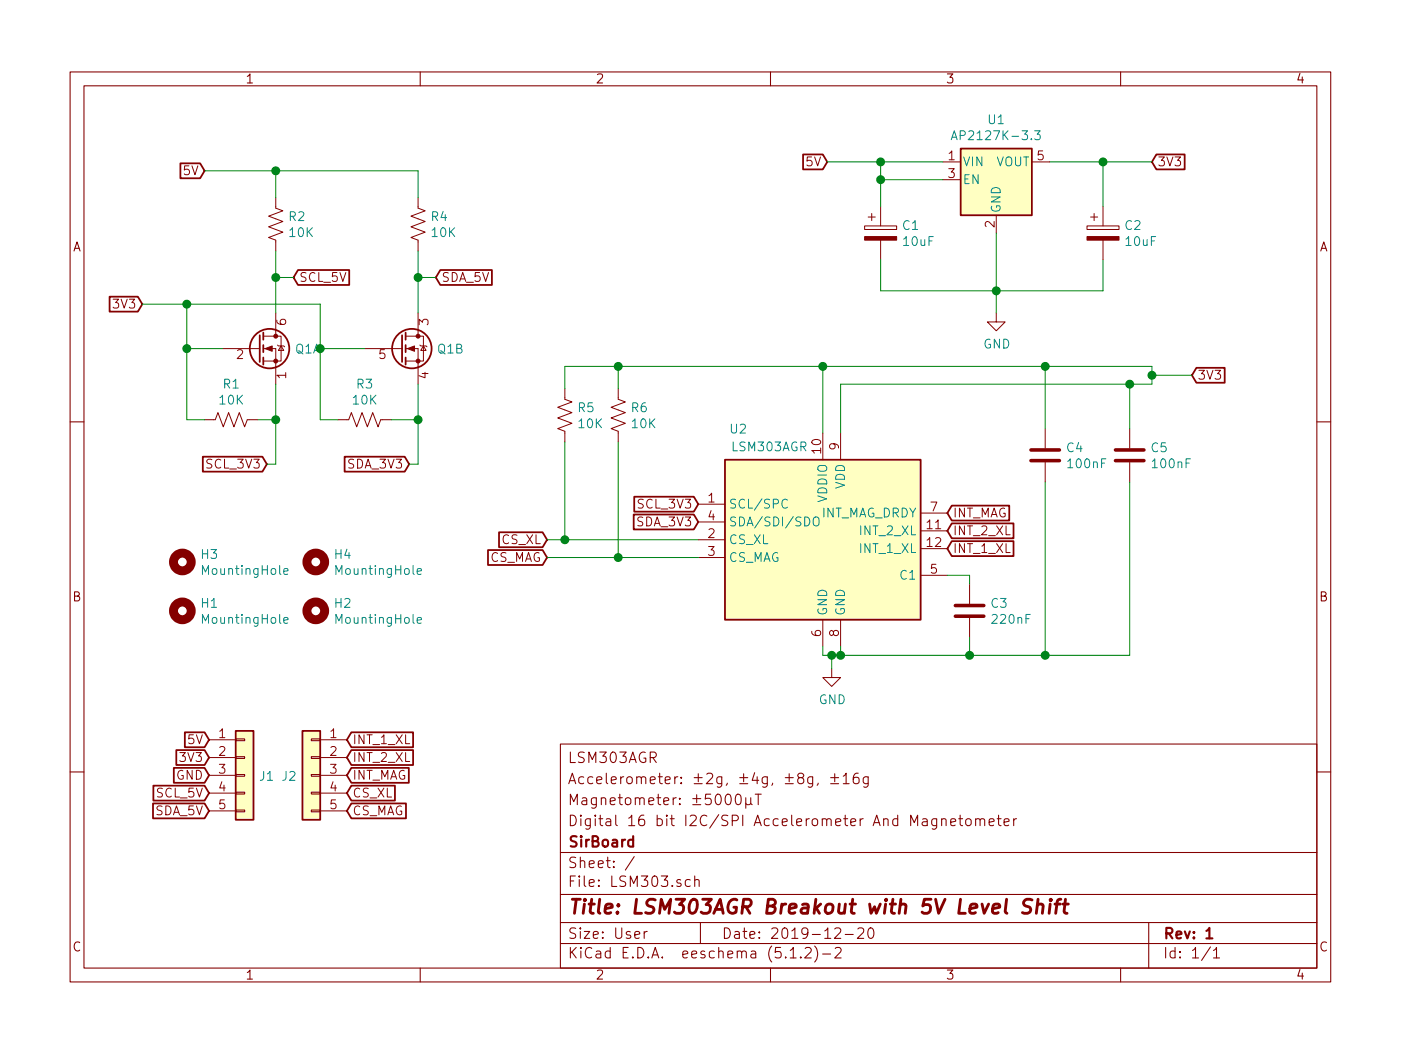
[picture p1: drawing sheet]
EESchema Schematic File Version 4
LIBS:LSM303-cache
EELAYER 29 0
EELAYER END
$Descr User 7874 5906
encoding utf-8
Sheet 1 1
Title "LSM303AGR Breakout with 5V Level Shift"
Date "2019-12-20"
Rev "1"
Comp "SirBoard"
Comment1 "Digital 16 bit I2C/SPI Accelerometer And Magnetometer"
Comment2 "Magnetometer: ±5000µT"
Comment3 "Accelerometer: ±2g, ±4g, ±8g, ±16g "
Comment4 "LSM303AGR"
$EndDescr
$Comp
L Device:CP C1
U 1 1
P 4950 1300
F 0 "C1" H 5068 1345 50  0000 L CNN
F 1 "10uF" H 5068 1255 50  0000 L CNN
F 2 "Capacitor_SMD:C_0805_2012Metric" H 4988 1150 50  0001 C CNN
F 3 "~" H 4950 1300 50  0001 C CNN
F 4 "C99366" H 4950 1300 50  0001 C CNN "Part"
	1    4950 1300
	1    0    0    -1  
$EndComp
$Comp
L Device:CP C2
U 1 1
P 6200 1300
F 0 "C2" H 6318 1345 50  0000 L CNN
F 1 "10uF" H 6318 1255 50  0000 L CNN
F 2 "Capacitor_SMD:C_0805_2012Metric" H 6238 1150 50  0001 C CNN
F 3 "~" H 6200 1300 50  0001 C CNN
F 4 "C99366" H 6200 1300 50  0001 C CNN "part"
	1    6200 1300
	1    0    0    -1  
$EndComp
Wire Wire Line
	4950 1450 4950 1625
Wire Wire Line
	4950 1625 5600 1625
Connection ~ 5600 1625
Wire Wire Line
	5300 900  4950 900 
Wire Wire Line
	4950 900  4950 1000
Wire Wire Line
	4950 1000 5300 1000
Wire Wire Line
	4950 1000 4950 1150
Connection ~ 4950 1000
Wire Wire Line
	5900 900  6200 900 
Wire Wire Line
	6200 900  6200 1150
Text GLabel 4650 900  0    50   Input ~ 0
5V
Wire Wire Line
	4650 900  4950 900 
Connection ~ 4950 900 
Text GLabel 6475 900  2    50   Input ~ 0
3V3
Connection ~ 6200 900 
$Comp
L power:GND #PWR0101
U 1 1
P 5600 1750
F 0 "#PWR0101" H 5600 1500 50  0001 C CNN
F 1 "GND" H 5604 1578 50  0000 C CNN
F 2 "" H 5600 1750 50  0001 C CNN
F 3 "" H 5600 1750 50  0001 C CNN
	1    5600 1750
	1    0    0    -1  
$EndComp
Wire Wire Line
	5600 1750 5600 1625
Text GLabel 6700 2100 2    50   Input ~ 0
3V3
Text GLabel 1150 950  0    50   Input ~ 0
5V
Wire Wire Line
	6200 1625 5600 1625
Wire Wire Line
	6200 1450 6200 1625
$Comp
L Regulator_Linear:AP2127K-3.3 U1
U 1 1
P 5600 1000
F 0 "U1" H 5600 1340 50  0000 C CNN
F 1 "AP2127K-3.3" H 5600 1250 50  0000 C CNN
F 2 "Package_TO_SOT_SMD:SOT-23-5" H 5600 1325 50  0001 C CNN
F 3 "https://www.diodes.com/assets/Datasheets/AP2127.pdf" H 5600 1100 50  0001 C CNN
F 4 "C156285" H 5600 1000 50  0001 C CNN "Part"
	1    5600 1000
	1    0    0    -1  
$EndComp
Wire Wire Line
	5600 1300 5600 1625
$Comp
L Device:Q_DUAL_NMOS_S1G1D2S2G2D1 Q1
U 1 1
P 1450 1950
F 0 "Q1" H 1656 1950 50  0000 L CNN
F 1 "BSS138DW" H 1655 1905 50  0001 L CNN
F 2 "Package_TO_SOT_SMD:SOT-363_SC-70-6" H 1650 1950 50  0001 C CNN
F 3 "~" H 1650 1950 50  0001 C CNN
	1    1450 1950
	1    0    0    -1  
$EndComp
$Comp
L Device:Q_DUAL_NMOS_S1G1D2S2G2D1 Q1
U 2 1
P 2250 1950
F 0 "Q1" H 2455 1950 50  0000 L CNN
F 1 "BSS138DW" H 2455 1905 50  0001 L CNN
F 2 "Package_TO_SOT_SMD:SOT-363_SC-70-6" H 2450 1950 50  0001 C CNN
F 3 "~" H 2450 1950 50  0001 C CNN
	2    2250 1950
	1    0    0    -1  
$EndComp
$Comp
L Device:R_US R2
U 1 1
P 1550 1250
F 0 "R2" H 1618 1295 50  0000 L CNN
F 1 "10K" H 1618 1205 50  0000 L CNN
F 2 "Resistor_SMD:R_0603_1608Metric" V 1590 1240 50  0001 C CNN
F 3 "~" H 1550 1250 50  0001 C CNN
F 4 "C99198" H 1550 1250 50  0001 C CNN "Part"
	1    1550 1250
	1    0    0    -1  
$EndComp
$Comp
L Device:R_US R4
U 1 1
P 2350 1250
F 0 "R4" H 2418 1295 50  0000 L CNN
F 1 "10K" H 2418 1205 50  0000 L CNN
F 2 "Resistor_SMD:R_0603_1608Metric" V 2390 1240 50  0001 C CNN
F 3 "~" H 2350 1250 50  0001 C CNN
F 4 "C99198" H 2350 1250 50  0001 C CNN "Part"
	1    2350 1250
	1    0    0    -1  
$EndComp
$Comp
L Device:R_US R1
U 1 1
P 1300 2350
F 0 "R1" V 1097 2350 50  0000 C CNN
F 1 "10K" V 1187 2350 50  0000 C CNN
F 2 "Resistor_SMD:R_0603_1608Metric" V 1340 2340 50  0001 C CNN
F 3 "~" H 1300 2350 50  0001 C CNN
F 4 "C99198" V 1300 2350 50  0001 C CNN "Part"
	1    1300 2350
	0    1    1    0   
$EndComp
Wire Wire Line
	2350 950  2350 1100
Wire Wire Line
	1550 1100 1550 950 
Wire Wire Line
	2350 1400 2350 1550
Wire Wire Line
	1250 1950 1050 1950
Wire Wire Line
	1050 1950 1050 2350
Wire Wire Line
	1050 2350 1150 2350
Wire Wire Line
	1450 2350 1550 2350
Wire Wire Line
	1550 2350 1550 2150
Wire Wire Line
	1900 2350 1800 2350
Wire Wire Line
	1800 2350 1800 1950
Wire Wire Line
	1800 1950 2050 1950
$Comp
L Device:R_US R3
U 1 1
P 2050 2350
F 0 "R3" V 1847 2350 50  0000 C CNN
F 1 "10K" V 1937 2350 50  0000 C CNN
F 2 "Resistor_SMD:R_0603_1608Metric" V 2090 2340 50  0001 C CNN
F 3 "~" H 2050 2350 50  0001 C CNN
F 4 "C99198" V 2050 2350 50  0001 C CNN "Part"
	1    2050 2350
	0    1    1    0   
$EndComp
Wire Wire Line
	2200 2350 2350 2350
Wire Wire Line
	2350 2350 2350 2150
Wire Wire Line
	2350 950  1550 950 
Wire Wire Line
	1150 950  1550 950 
Connection ~ 1550 950 
Text GLabel 800  1700 0    50   Input ~ 0
3V3
Wire Wire Line
	800  1700 1050 1700
Wire Wire Line
	1050 1700 1050 1950
Connection ~ 1050 1950
Wire Wire Line
	1550 1400 1550 1550
Wire Wire Line
	1050 1700 1800 1700
Wire Wire Line
	1800 1700 1800 1950
Connection ~ 1050 1700
Connection ~ 1800 1950
Text GLabel 1500 2600 0    50   Input ~ 0
SCL_3V3
Text GLabel 2300 2600 0    50   Input ~ 0
SDA_3V3
Wire Wire Line
	2350 2350 2350 2600
Wire Wire Line
	2350 2600 2300 2600
Connection ~ 2350 2350
Wire Wire Line
	1550 2350 1550 2600
Wire Wire Line
	1550 2600 1500 2600
Connection ~ 1550 2350
Text GLabel 1650 1550 2    50   Input ~ 0
SCL_5V
Text GLabel 2450 1550 2    50   Input ~ 0
SDA_5V
Connection ~ 2350 1550
Wire Wire Line
	2350 1550 2350 1750
Wire Wire Line
	1650 1550 1550 1550
Connection ~ 1550 1550
Wire Wire Line
	1550 1550 1550 1750
Wire Wire Line
	2350 1550 2450 1550
Text GLabel 1175 4250 0    50   Input ~ 0
3V3
Text GLabel 1175 4150 0    50   Input ~ 0
5V
$Comp
L Mechanical:MountingHole H4
U 1 1
P 1775 3150
F 0 "H4" H 1875 3195 50  0000 L CNN
F 1 "MountingHole" H 1875 3105 50  0000 L CNN
F 2 "SirBoardLibrary:MountingHole_M2.5_SirBoard" H 1775 3150 50  0001 C CNN
F 3 "~" H 1775 3150 50  0001 C CNN
	1    1775 3150
	1    0    0    -1  
$EndComp
$Comp
L Mechanical:MountingHole H3
U 1 1
P 1025 3150
F 0 "H3" H 1125 3195 50  0000 L CNN
F 1 "MountingHole" H 1125 3105 50  0000 L CNN
F 2 "SirBoardLibrary:MountingHole_M2.5_SirBoard" H 1025 3150 50  0001 C CNN
F 3 "~" H 1025 3150 50  0001 C CNN
	1    1025 3150
	1    0    0    -1  
$EndComp
$Comp
L power:GND #PWR0106
U 1 1
P 4675 3750
F 0 "#PWR0106" H 4675 3500 50  0001 C CNN
F 1 "GND" H 4679 3578 50  0000 C CNN
F 2 "" H 4675 3750 50  0001 C CNN
F 3 "" H 4675 3750 50  0001 C CNN
	1    4675 3750
	1    0    0    -1  
$EndComp
Text GLabel 5325 2975 2    50   Input ~ 0
INT_2_XL
Text GLabel 5325 3075 2    50   Input ~ 0
INT_1_XL
Text GLabel 1175 4350 0    50   Input ~ 0
GND
Wire Wire Line
	6200 900  6475 900 
$Comp
L Connector_Generic:Conn_01x05 J1
U 1 1
P 1375 4350
F 0 "J1" H 1454 4347 50  0000 L CNN
F 1 "Conn_01x05" H 1454 4302 50  0001 L CNN
F 2 "Connector_PinHeader_2.54mm:PinHeader_1x05_P2.54mm_Vertical" H 1375 4350 50  0001 C CNN
F 3 "~" H 1375 4350 50  0001 C CNN
	1    1375 4350
	1    0    0    -1  
$EndComp
$Comp
L Connector_Generic:Conn_01x05 J2
U 1 1
P 1750 4350
F 0 "J2" H 1829 4347 50  0000 L CNN
F 1 "Conn_01x05" H 1829 4302 50  0001 L CNN
F 2 "Connector_PinHeader_2.54mm:PinHeader_1x05_P2.54mm_Vertical" H 1750 4350 50  0001 C CNN
F 3 "~" H 1750 4350 50  0001 C CNN
	1    1750 4350
	-1   0    0    -1  
$EndComp
$Comp
L Mechanical:MountingHole H2
U 1 1
P 1775 3425
F 0 "H2" H 1875 3470 50  0000 L CNN
F 1 "MountingHole" H 1875 3380 50  0000 L CNN
F 2 "SirBoardLibrary:MountingHole_M2.5_SirBoard" H 1775 3425 50  0001 C CNN
F 3 "~" H 1775 3425 50  0001 C CNN
	1    1775 3425
	1    0    0    -1  
$EndComp
$Comp
L Mechanical:MountingHole H1
U 1 1
P 1025 3425
F 0 "H1" H 1125 3470 50  0000 L CNN
F 1 "MountingHole" H 1125 3380 50  0000 L CNN
F 2 "SirBoardLibrary:MountingHole_M2.5_SirBoard" H 1025 3425 50  0001 C CNN
F 3 "~" H 1025 3425 50  0001 C CNN
	1    1025 3425
	1    0    0    -1  
$EndComp
$Comp
L SirBoard_Library:LSM303AGR U2
U 1 1
P 4625 3025
F 0 "U2" H 4150 3650 50  0000 C CNN
F 1 "LSM303AGR" H 4325 3550 50  0000 C CNN
F 2 "Package_LGA:LGA-12_2x2mm_P0.5mm" H 4225 2325 50  0001 L CNN
F 3 "www.st.com/resource/en/datasheet/lsm303c.pdf" H 4725 2375 50  0001 C CNN
F 4 "C126671" H 4625 3025 50  0001 C CNN "Part"
	1    4625 3025
	1    0    0    -1  
$EndComp
Wire Wire Line
	4625 3625 4625 3675
Wire Wire Line
	4625 3675 4675 3675
Wire Wire Line
	4725 3675 4725 3625
Wire Wire Line
	4675 3675 4675 3750
Connection ~ 4675 3675
Wire Wire Line
	4675 3675 4725 3675
Text GLabel 3925 2925 0    50   Input ~ 0
SDA_3V3
Text GLabel 3925 2825 0    50   Input ~ 0
SCL_3V3
Text GLabel 3075 3025 0    50   Input ~ 0
CS_XL
Text GLabel 3075 3125 0    50   Input ~ 0
CS_MAG
$Comp
L Device:C C4
U 1 1
P 5875 2550
F 0 "C4" H 5990 2595 50  0000 L CNN
F 1 "100nF" H 5990 2505 50  0000 L CNN
F 2 "Capacitor_SMD:C_0603_1608Metric" H 5913 2400 50  0001 C CNN
F 3 "~" H 5875 2550 50  0001 C CNN
F 4 "C42998" H 5875 2550 50  0001 C CNN "Part"
	1    5875 2550
	1    0    0    -1  
$EndComp
$Comp
L Device:C C5
U 1 1
P 6350 2550
F 0 "C5" H 6465 2595 50  0000 L CNN
F 1 "100nF" H 6465 2505 50  0000 L CNN
F 2 "Capacitor_SMD:C_0603_1608Metric" H 6388 2400 50  0001 C CNN
F 3 "~" H 6350 2550 50  0001 C CNN
F 4 "C42998" H 6350 2550 50  0001 C CNN "Part"
	1    6350 2550
	1    0    0    -1  
$EndComp
Wire Wire Line
	6475 2100 6700 2100
Wire Wire Line
	4625 2050 5875 2050
Wire Wire Line
	6475 2050 6475 2100
Wire Wire Line
	4625 2050 4625 2425
Wire Wire Line
	4725 2150 6350 2150
Wire Wire Line
	6475 2150 6475 2100
Wire Wire Line
	4725 2150 4725 2425
Connection ~ 6475 2100
Wire Wire Line
	5875 2400 5875 2050
Wire Wire Line
	5875 2050 6475 2050
Connection ~ 5875 2050
Wire Wire Line
	6350 2400 6350 2150
Connection ~ 6350 2150
Wire Wire Line
	6350 2150 6475 2150
Wire Wire Line
	4725 3675 5450 3675
Wire Wire Line
	5875 3675 5875 2700
Connection ~ 4725 3675
Wire Wire Line
	6350 2700 6350 3675
Wire Wire Line
	6350 3675 5875 3675
Connection ~ 5875 3675
$Comp
L Device:C C3
U 1 1
P 5450 3425
F 0 "C3" H 5565 3470 50  0000 L CNN
F 1 "220nF" H 5565 3380 50  0000 L CNN
F 2 "Capacitor_SMD:C_0603_1608Metric" H 5488 3275 50  0001 C CNN
F 3 "~" H 5450 3425 50  0001 C CNN
F 4 "C106249" H 5450 3425 50  0001 C CNN "Part"
	1    5450 3425
	1    0    0    -1  
$EndComp
Wire Wire Line
	5325 3225 5450 3225
Wire Wire Line
	5450 3225 5450 3275
Wire Wire Line
	5450 3575 5450 3675
Connection ~ 5450 3675
Wire Wire Line
	5450 3675 5875 3675
Wire Wire Line
	3075 3025 3175 3025
Wire Wire Line
	3925 3125 3475 3125
$Comp
L Device:R_US R5
U 1 1
P 3175 2325
F 0 "R5" H 3243 2370 50  0000 L CNN
F 1 "10K" H 3243 2280 50  0000 L CNN
F 2 "Resistor_SMD:R_0603_1608Metric" V 3215 2315 50  0001 C CNN
F 3 "~" H 3175 2325 50  0001 C CNN
F 4 "C99198" H 3175 2325 50  0001 C CNN "Part"
	1    3175 2325
	1    0    0    -1  
$EndComp
$Comp
L Device:R_US R6
U 1 1
P 3475 2325
F 0 "R6" H 3543 2370 50  0000 L CNN
F 1 "10K" H 3543 2280 50  0000 L CNN
F 2 "Resistor_SMD:R_0603_1608Metric" V 3515 2315 50  0001 C CNN
F 3 "~" H 3475 2325 50  0001 C CNN
F 4 "C99198" H 3475 2325 50  0001 C CNN "Part"
	1    3475 2325
	1    0    0    -1  
$EndComp
Wire Wire Line
	3475 2475 3475 3125
Connection ~ 3475 3125
Wire Wire Line
	3475 3125 3075 3125
Wire Wire Line
	3175 2475 3175 3025
Connection ~ 3175 3025
Wire Wire Line
	3175 3025 3925 3025
Wire Wire Line
	3475 2175 3475 2050
Wire Wire Line
	3475 2050 4625 2050
Connection ~ 4625 2050
Wire Wire Line
	3175 2175 3175 2050
Wire Wire Line
	3175 2050 3475 2050
Connection ~ 3475 2050
Text GLabel 1950 4450 2    50   Input ~ 0
CS_XL
Text GLabel 1950 4550 2    50   Input ~ 0
CS_MAG
Text GLabel 1175 4550 0    50   Input ~ 0
SDA_5V
Text GLabel 1175 4450 0    50   Input ~ 0
SCL_5V
Text GLabel 1950 4250 2    50   Input ~ 0
INT_2_XL
Text GLabel 1950 4150 2    50   Input ~ 0
INT_1_XL
Text GLabel 5325 2875 2    50   Input ~ 0
INT_MAG
Text GLabel 1950 4350 2    50   Input ~ 0
INT_MAG
$EndSCHEMATC
